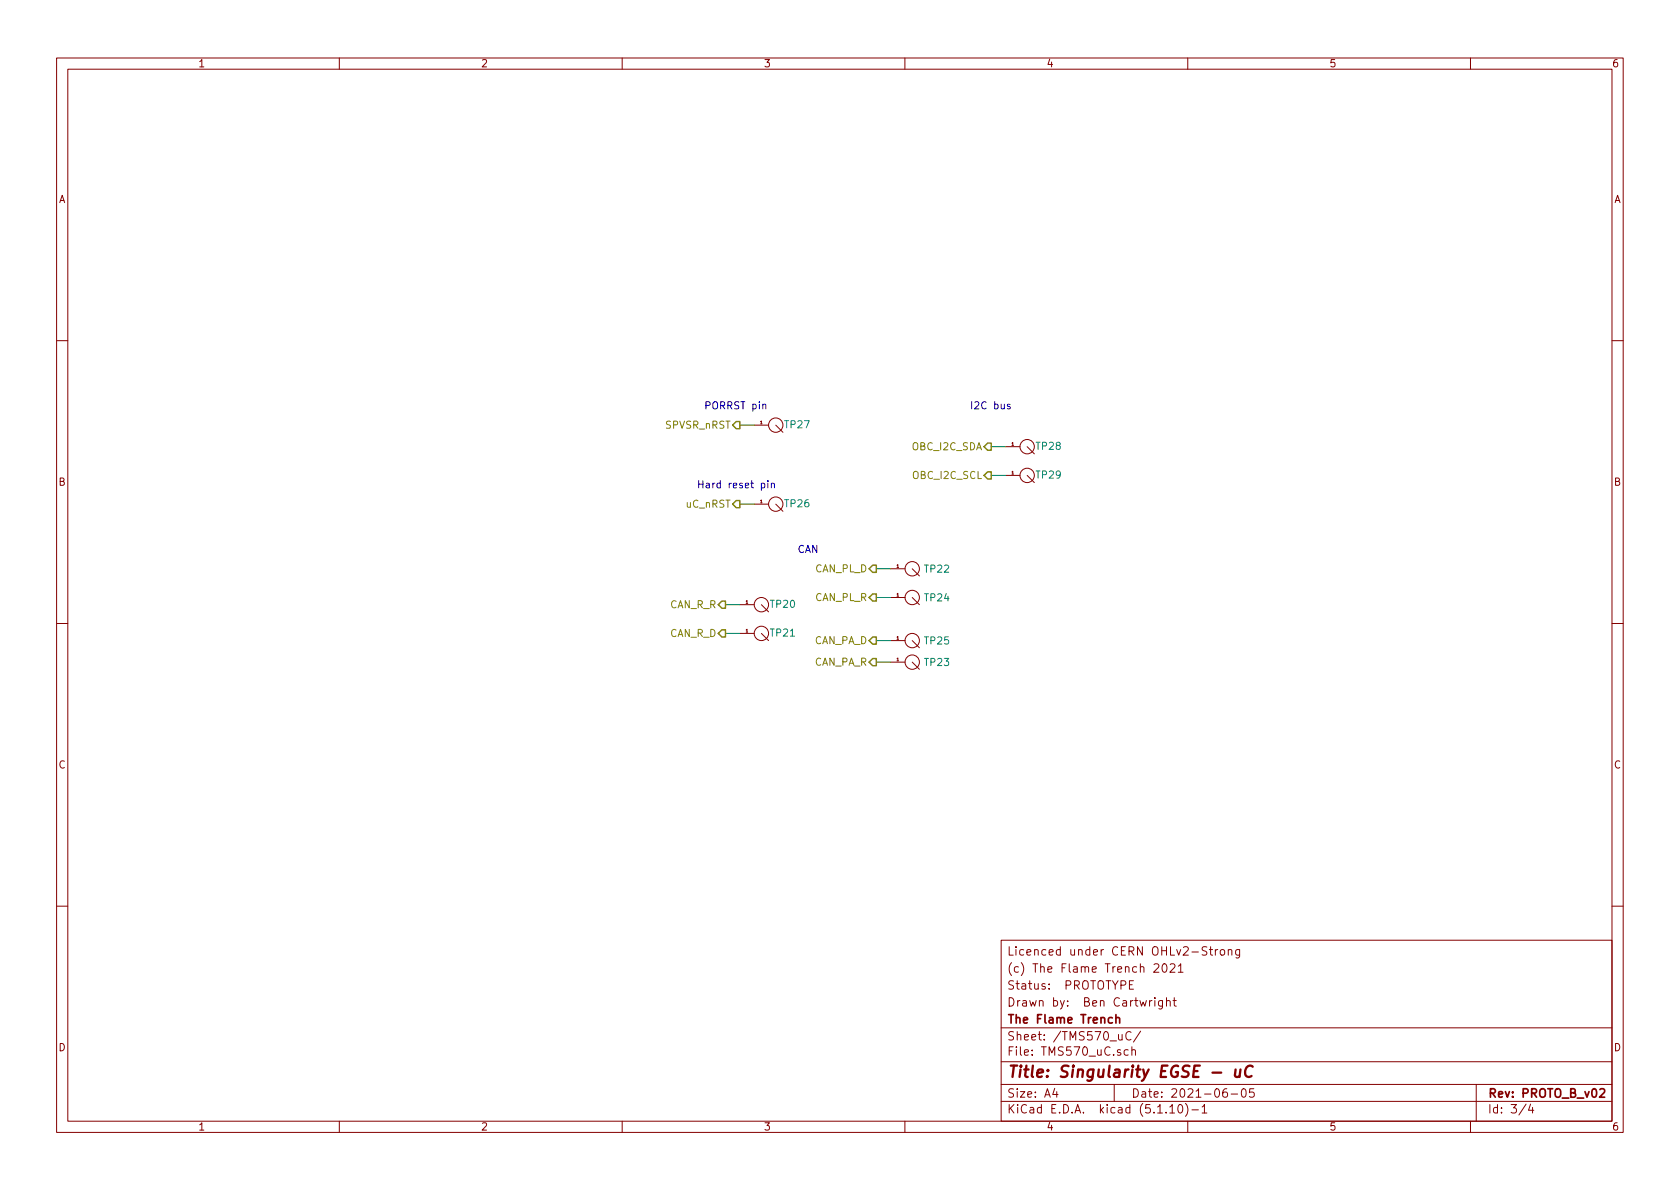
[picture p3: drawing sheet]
<svg xmlns="http://www.w3.org/2000/svg" width="297mm" height="210mm" viewBox="0 0 297 210" stroke-linecap="round" stroke-linejoin="round" font-family="sans-serif">
<g fill="none" stroke="#840000" stroke-width=".18">
<path d="M10 10.3h277v189.9h-277zM12 12.2h273v186.1h-273zM60 10.3v1.9M110 10.3v1.9M160 10.3v1.9M210 10.3v1.9M260 10.3v1.9M10 60.2h2M133.3 75.2h2.6M137.2 75.2l1.2 1.2M177.8 79h2.5M181.6 79l1.3 1.3"/>
<path d="M285 60.2h2M133.3 89.1h2.6M137.2 89.1l1.2 1.3M177.8 84.1h2.5M181.6 84.1l1.3 1.2M10 110.3h2M130.8 106.9h2.5M130.8 112h2.5M134.6 106.9l1.3 1.3M134.6 112l1.3 1.3M157.5 117.1h2.5M157.5 113.3h2.5"/>
<path d="M157.5 100.6h2.5M157.5 105.7h2.5M161.3 117.1l1.3 1.3M161.3 113.3l1.3 1.2M161.3 100.6l1.3 1.2M161.3 105.7l1.3 1.2M285 110.3h2M10 160.2h2M177 166.3h108v32h-108zM199.7 174.1h.5M200.4 173.4h-.7v1.5h.7M203.3 176.9v1"/>
<path d="M203.7 176.9l-.4 .3M204 170.6l.3-.2h.3l.3 .5-.9 1h.9M204.2 176.4v.2M204.2 176.9v1M205.5 176.9v1.2l-.2 .3h-.4M205.5 177l-.4-.1-.3 .3 .1 .6 .2 .1 .4-.1M205.6 170.6l.2-.2a.81 .81 0 0 1 .6 .6 .81 .81 0 0 1-.3 .9h-.1a.79 .79 0 0 1-.4-1.3zM206.2 177.1l.1-.1a.37 .37 0 0 1 .6 .1v.8M206.2 176.4v1.5M206.9 170.6l.2-.2h.4l.2 .5-.9 1h.9M207.4 176.9h.6M207.6 176.4v1.3l.4 .2"/>
<path d="M208.3 170.9l.5-.5v1.5M208.3 171.9h.9M213.4 167.5l-.6-.1-.2 .2v.4l.7 .3 .1 .3-.3 .3-.6-.1M213.8 167.9h.6M214 167.4v1.3l.4 .2M214.9 167.9v1M215.3 167.9l-.4 .3M215.8 168l.2-.1 .5 .1v.8l-.2 .1-.5-.1zM217.2 168l.2-.1 .4 .1v.9M217.2 167.9v1M219.2 167.9v1.2l-.3 .3-.4-.1M219.2 168l-.5-.1-.2 .3 .1 .6h.6"/>
<path d="M285 160.2h2M60 198.3v1.9M110 198.3v1.9M160 198.3v1.9M177 194.8h108M177 191.8h108M177 187.8h108M177 181.8h108M186.5 192.5l-.4 1h1M186.8 193v1M197 191.8v3M197.8 182.9v.9l.4 .1 .2-.1"/>
<path d="M198.4 182.9v1M199.5 185.7l-.4-.1-.3 .3v.6l.3 .1 .4-.1M200 182.6a.59 .59 0 0 0-.8 0 .59 .59 0 0 0-.1 .7 .56 .56 0 0 0 .2 .5 .56 .56 0 0 0 .7 0M200.1 185.7l.2-.1 .4 .1 .1 .9M200.1 185.1v1.5M201.7 182.3l-1.3 2M206.8 195.8l.5-.5v1.5M206.8 196.8h.9M208.5 195.4l.1-.1a.8 .8 0 0 1 .5 .8 .8 .8 0 0 1-.5 .7 1 1 0 0 1-.1-1.4zM209.6 195.1a1.71 1.71 0 0 1 0 2.3M210 198.3v1.9M210.7 196.3h1.2"/>
<path d="M212.5 195.8l.5-.5v1.5M212.5 196.8h.9M216.9 192.5a.62 .62 0 0 0-.7 .7l.1 .7 .2 .1 .5-.1v-.5l-.1-.2-.4-.1-.3 .3M217.7 193.5h1.1M219.6 192.7l.4-.2a.94 .94 0 0 1 0 1.5 .82 .82 0 0 1-.4-1.3zM221.7 192.5h-.7l-.1 .7 .2-.1 .5 .1 .2 .2-.1 .5-.2 .1-.6-.1M260 198.3v1.9M261 191.8v6.5M269.8 195.2l-1.2 2M270.6 195.2l-.3 1.1h.9M271 195.8v1"/>
<circle cx="137.2" cy="75.2" r="1.27"/>
<circle cx="181.6" cy="79" r="1.27"/>
<circle cx="137.2" cy="89.1" r="1.27"/>
<circle cx="181.6" cy="84.1" r="1.27"/>
<circle cx="134.6" cy="112" r="1.27"/>
<circle cx="134.6" cy="106.9" r="1.27"/>
<circle cx="161.3" cy="117.1" r="1.27"/>
<circle cx="161.3" cy="100.6" r="1.27"/>
<circle cx="161.3" cy="105.7" r="1.27"/>
<circle cx="161.3" cy="113.3" r="1.27"/>
</g>
<path d="M197.3 179.4v1.5M196.7 180l-.5-.1-.2 .3 .1 .6h.6M197.3 180.1l.1-.1a.37 .37 0 0 1 .6 .1v.8M282.9 192.7l.2-.2h.3l.3 .2v.3v.2l-.9 .8h.9" fill="none" stroke="#840000" stroke-width=".3"/>
<path d="M214.4 189.7h1.5M218.5 189.1l-.1 1.2a.56 .56 0 0 0 .8 0M219.3 189.1l-.1 1.3M221.5 188.6a.87 .87 0 0 0-1 0 .87 .87 0 0 0-.4 1 .69 .69 0 0 0 .4 .8 .69 .69 0 0 0 .8-.1" fill="none" stroke="#840000" stroke-width=".41"/>
<path d="M130.8 75.2h2.5M175.3 79h2.5M130.8 89.1h2.5M175.3 84.1h2.5M128.3 112h2.5M128.3 106.9h2.5M154.9 100.6h2.6M154.9 105.7h2.6M154.9 113.3h2.6M154.9 117.1h2.6" fill="none" stroke="#008400" stroke-width=".18"/>
<path d="M130.2 74.5h.6v1.3h-.6l-.7-.6zM174.6 78.4h.7v1.2h-.7l-.6-.6zM130.2 88.5h.6v1.3h-.6l-.7-.7zM154.3 99.9h.6v1.3h-.6l-.6-.6zM174.6 83.4h.7v1.3h-.7l-.6-.6zM127.6 106.3h.7v1.3h-.7l-.6-.7zM127.6 111.4h.7v1.2h-.7l-.6-.6zM154.3 116.5h.6v1.2h-.6l-.6-.6zM154.3 112.6h.6v1.3h-.6l-.6-.6zM154.3 105h.6v1.3h-.6l-.6-.6z" fill="none" stroke="#848400" stroke-width=".25"/>
<path d="M134.9 71.6l.2-.1h.3v.8M178.6 71.5h-.3l-.2 .1 .1 .2 .4 .2v.3h-.5M134.6 85.5l.4-.1 .2 .3-.1 .5h-.5M135.8 85v.1M135.8 85.4v.9M136.4 85.6l.2-.2 .3 .1v.8M136.4 85.4v.9" fill="none" stroke="#0000c2" stroke-width=".18"/>
<text font-size="2.8" fill="#840000" x="178" y="190.5">Title: Singularity EGSE - uC</text>
<g font-size="2.1" fill="#840000">
<text x="178" y="172">(c) The Flame Trench 2021</text>
<text x="178" y="169">Licenced under CERN OHLv2-Strong</text>
<text x="178" y="178">Drawn by: Ben Cartwright</text>
<text x="178" y="175">Status: PROTOTYPE</text>
<text x="178" y="184">Sheet: /TMS570_uC/</text>
<text x="178" y="181">The Flame Trench</text>
<text x="178" y="186.7">File: TMS570_uC.sch</text>
<text x="178" y="196.9">KiCad E.D.A. kicad (5.1.10)-1</text>
<text x="178" y="194.1">Size: A4</text>
<text x="200" y="194.1">Date: 2021-06-05</text>
<text x="263" y="194.1">Rev: PROTO_B_v02</text>
<text x="263" y="196.9">Id: 3/4</text>
</g>
<g font-size="1.8" fill="#840000">
<text x="35" y="11.9">1</text>
<text x="85" y="11.9">2</text>
<text x="135" y="11.9">3</text>
<text x="185" y="11.9">4</text>
<text x="235" y="11.9">5</text>
<text x="285" y="11.9">6</text>
<text x="10.4" y="35.9">A</text>
<text x="285.4" y="35.9">A</text>
<text x="10.4" y="85.9">B</text>
<text x="285.4" y="85.9">B</text>
<text x="10.4" y="135.9">C</text>
<text x="285.4" y="135.9">C</text>
<text x="10.4" y="185.9">D</text>
<text x="285.4" y="185.9">D</text>
<text x="35" y="199.9">1</text>
<text x="85" y="199.9">2</text>
<text x="135" y="199.9">3</text>
<text x="185" y="199.9">4</text>
<text x="235" y="199.9">5</text>
<text x="285" y="199.9">6</text>
</g>
<g font-size="1.8" fill="#848400">
<text x="117.7" y="75.8">SPVSR_nRST</text>
<text x="161.3" y="79.6">OBC_I2C_SDA</text>
<text x="121.3" y="89.8">uC_nRST</text>
<text x="161.5" y="84.7">OBC_I2C_SCL</text>
<text x="144.1" y="101.2">CAN_PL_D</text>
<text x="118.4" y="107.6">CAN_R_R</text>
<text x="144.1" y="106.3">CAN_PL_R</text>
<text x="118.4" y="112.6">CAN_R_D</text>
<text x="143.9" y="113.9">CAN_PA_D</text>
<text x="143.9" y="117.7">CAN_PA_R</text>
</g>
<g font-size="1.8" fill="#0000c2">
<text x="124.5" y="72.4">PORRST pin</text>
<text x="171.4" y="72.4">I2C bus</text>
<text x="123.2" y="86.4">Hard reset pin</text>
<text x="141" y="97.8">CAN</text>
</g>
<g font-size="1.8" fill="#008484">
<text x="138.8" y="75.7">TP27</text>
<text x="183.3" y="79.5">TP28</text>
<text x="138.8" y="89.7">TP26</text>
<text x="183.3" y="84.6">TP29</text>
<text x="163.6" y="101.3">TP22</text>
<text x="136.3" y="107.5">TP20</text>
<text x="163.6" y="106.3">TP24</text>
<text x="136.3" y="112.6">TP21</text>
<text x="163.6" y="114">TP25</text>
<text x="163.6" y="117.8">TP23</text>
</g>
<g font-size=".7" fill="#840000">
<text x="134.4" y="75">1</text>
<text x="178.9" y="83.9">1</text>
<text x="178.9" y="78.8">1</text>
<text x="134.4" y="88.9">1</text>
<text x="158.6" y="100.4">1</text>
<text x="131.9" y="106.7">1</text>
<text x="158.6" y="105.5">1</text>
<text x="131.9" y="111.8">1</text>
<text x="158.6" y="113.1">1</text>
<text x="158.6" y="116.9">1</text>
</g>
</svg>
